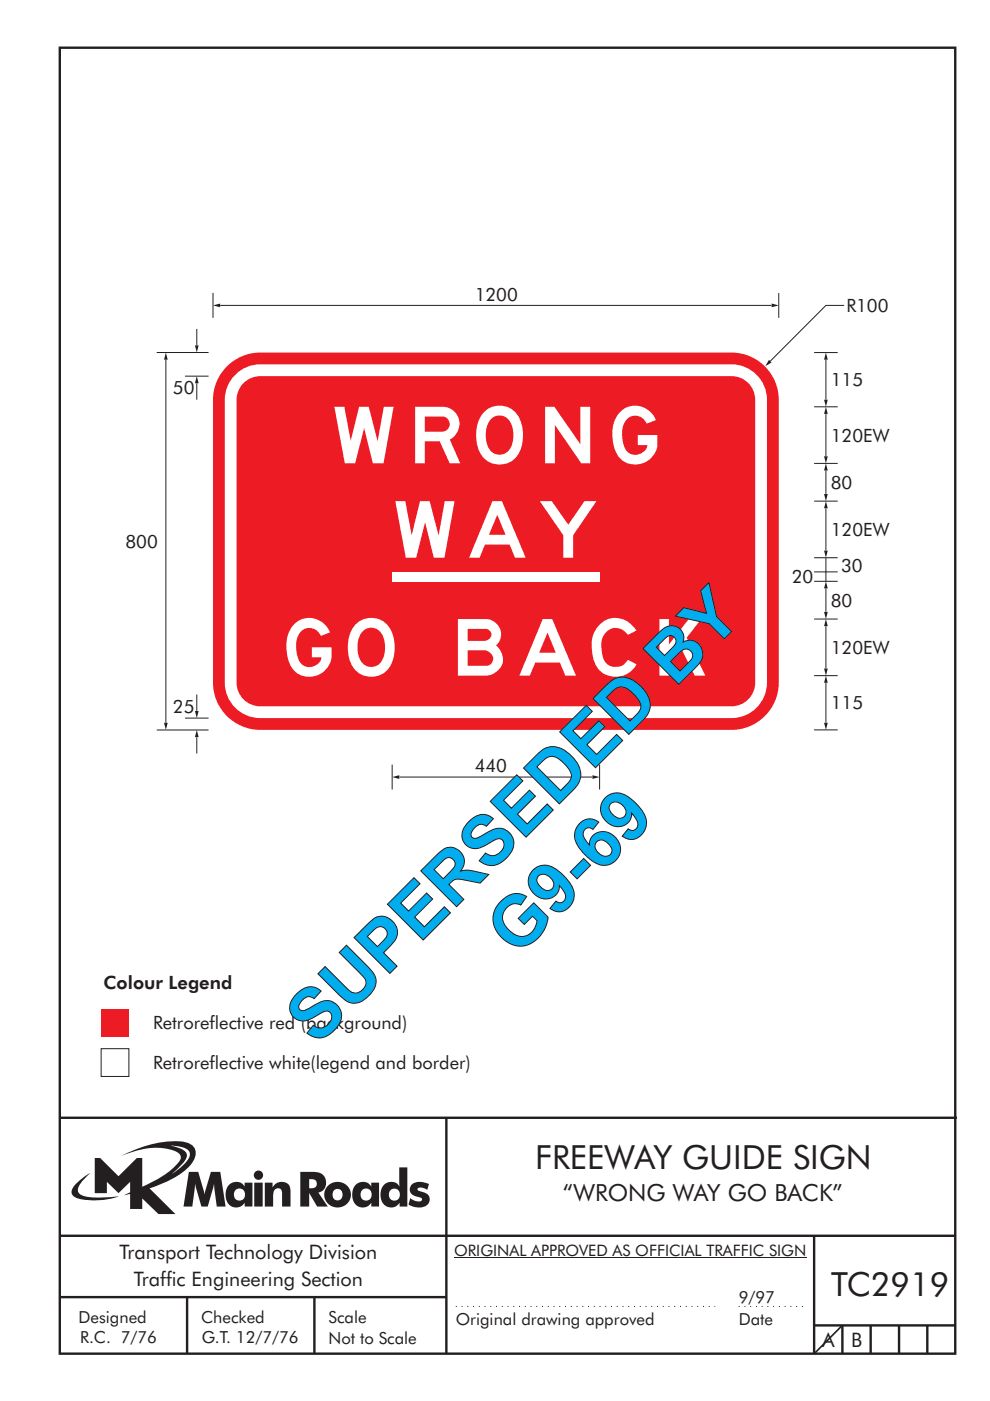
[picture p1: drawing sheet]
<svg xmlns="http://www.w3.org/2000/svg" width="210mm" height="297mm" viewBox="0 0 210 297" stroke-linecap="round" stroke-linejoin="round" font-family="sans-serif">
<g fill="none" stroke="#231f20" stroke-width=".51">
<path d="M12.7 10.1h189.9v276.9h-189.9zM12.7 237h190.3M94.7 236.9v50.1M12.7 262h190M12.7 275h82M39.7 275v12M66.7 275v12M172.7 262v25M172.7 281h30M178.7 281v6M184.7 281v6M190.7 281v6"/>
<path d="M196.7 281v6"/>
</g>
<path d="M96.7 277h55M156.7 277h14" fill="none" stroke="#231f20" stroke-width=".21" stroke-dasharray=".2 1" stroke-linecap="butt"/>
<path d="M21.5 213.9h5.8v5.9h-5.8z" fill="#ed1c24"/>
<path d="M21.5 222.3h5.8v5.9h-5.8z" fill-rule="evenodd" fill="#fff" stroke="#231f20" stroke-width=".21"/>
<path d="M36.1 242.9a5.8 5.8 0 0 1 3.9 1 1.58 1.58 0 0 1-.2 2.1l-1.1 1.2-2.3 1.8 .9-.9a6.5 6.5 0 0 0 2.3-3.2 2.43 2.43 0 0 0-2.2-1.7zM20.1 245.5v7.5h2.6v-2.4l2.4 2.4 2.5-2.4v2.2l-1.4 .6 1.4-.3v3.2h2.6v-2.2l3.4 3.3h3.6l-5.5-5.4a20.1 20.1 0 0 0 8.7-5 3.1 3.1 0 0 0 .7-3.8 3.8 3.8 0 0 0-3-1.2 25.1 25.1 0 0 0-12.4 3.1 16.1 16.1 0 0 1 11.1-1.2 1.56 1.56 0 0 1 1.4 2 17.9 17.9 0 0 1-8 5.7v-6.1h-1.2l-3.9 3.9-3.9-3.9zM16.2 250.9a1.82 1.82 0 0 0-.7 2.7 9.9 9.9 0 0 0 5.8 .9l2-.3 2-.6a22.2 22.2 0 0 1-7.7-.1 1.33 1.33 0 0 1-.8-2.2l1-1.2 1.3-1.4-1.4 .9zM65.6 250a1.13 1.13 0 0 1 1.2 .2 1.13 1.13 0 0 1 .3 1.2 1.26 1.26 0 0 1-1.5 .5zM63.7 248.5v7.3h1.9v-2.9l1.7 2.9h2.2l-2-2.9a2.25 2.25 0 0 0 1.6-2.7 2.25 2.25 0 0 0-2.6-1.7zM68.9 253.3a2.79 2.79 0 0 0 5.5 0 2.79 2.79 0 0 0-5.5 0zM70.9 252.3a1.15 1.15 0 0 1 1.8 1 1.15 1.15 0 0 1-1.8 1 1.46 1.46 0 0 1 0-2zM75.5 251.1a3.2 3.2 0 0 0 .4 4.7 2.13 2.13 0 0 0 2.9-.8v.8h1.6v-5.1h-1.7v.9a2.07 2.07 0 0 0-3.2-.5zM76.9 252.2a1.23 1.23 0 0 1 1.7 .3 1.23 1.23 0 0 1-.2 1.7 1.23 1.23 0 0 1-1.7-.1 1.55 1.55 0 0 1 .2-1.9zM84.7 247.5v4.1a2.16 2.16 0 0 0-2.3-1 2.16 2.16 0 0 0-1.6 2 2.52 2.52 0 0 0 2.6 3.4 2.11 2.11 0 0 0 1.4-1v.8h1.6v-8.3zM82.9 252.2a1.24 1.24 0 0 1 1.9 1.1 1.24 1.24 0 0 1-1.9 1 1.48 1.48 0 0 1 0-2.1zM87.4 251a1.52 1.52 0 0 0-.4 1.7 1.52 1.52 0 0 0 1.4 1 .82 .82 0 0 1 1.1 .8 2.07 2.07 0 0 1-2.5-.5l-.4 1.4a3.8 3.8 0 0 0 4 .1 1.56 1.56 0 0 0 .5-1.7 1.56 1.56 0 0 0-1.4-1.1 1.24 1.24 0 0 1-1.2-.5 1.21 1.21 0 0 1 1.7-.1l.4 .2 .4-1.3a3.7 3.7 0 0 0-3.6 0zM40.1 248.5l-1.2 7.3h1.9l.6-4.8 1.3 4.8h1.4l1.3-4.8 .6 4.8h1.9l-1.2-7.3h-2l-1.3 4.8-1.4-4.8zM48.7 251.1a3.2 3.2 0 0 0 .4 4.7 2.13 2.13 0 0 0 2.8-.8v.8h1.6v-5.1h-1.6v.9a2.07 2.07 0 0 0-3.2-.5zM50.1 252.2a1.23 1.23 0 0 1 1.6 .3 1.23 1.23 0 0 1-.2 1.7 1.23 1.23 0 0 1-1.7-.1 1.55 1.55 0 0 1 .3-1.9zM53.9 250.7v5.1h1.8v-5.1zM53.8 249.2a1 1 0 0 0 2 0 1 1 0 0 0-2 0zM56.2 250.7v5.1h1.7a5.4 5.4 0 0 1 .4-3.6 .91 .91 0 0 1 1.1-.2 .91 .91 0 0 1 .4 1.1v2.7h1.8v-2.9a2 2 0 0 0-1.4-2.3 2 2 0 0 0-2.4 1.2v-1.1z" fill-rule="evenodd" fill="#231f20"/>
<path d="M46.7 64.8h116.9M96.3 266.7h74.7" fill="none" stroke="#231f20" stroke-width=".21"/>
<path d="M178.7 281l-6 6" fill="none" stroke="#231f20" stroke-width=".35"/>
<g fill="#231f20">
<path d="M45.2 64.8l1.5-.4v.7z"/>
<path d="M163.7 64.4l1.5 .4-1.5 .3z"/>
</g>
<path d="M84.7 164.8h40.9" fill="none" stroke="#231f20" stroke-width=".21"/>
<g fill="#231f20">
<path d="M83.2 164.8l1.5-.4v.7z"/>
<path d="M125.7 164.4l1.5 .4-1.5 .3z"/>
</g>
<path d="M45.2 62.1v5.3M165.2 62.1v5.3M179 64.8h-3.8l-11.8 11.7M83.2 162.1v5.3M127.2 162.1v5.3" fill="none" stroke="#231f20" stroke-width=".21"/>
<path d="M163.1 76.3l.6 .5-1.4 .8z" fill="#231f20"/>
<g fill="none" stroke="#231f20" stroke-width=".21">
<path d="M33.2 74.7h11M35.2 76.3v76.9M39.2 79.8h5M172.7 74.8h5M172.7 98.3h5M172.7 86.3h5M172.7 106.3h5M172.7 118.3h5M172.7 123.3h5M172.7 121.3h5M172.7 131.3h5M33.2 154.8h11"/>
<path d="M39.2 152.3h5M172.7 143.3h5M172.7 154.8h5"/>
</g>
<g fill="#231f20">
<path d="M35.2 74.8l.4 1.5h-.8z"/>
<path d="M34.8 153.2h.8l-.4 1.6z"/>
</g>
<path d="M175.2 144.8v8.4" fill="none" stroke="#231f20" stroke-width=".21"/>
<g fill="#231f20">
<path d="M175.2 143.2l.4 1.6h-.8z"/>
<path d="M174.8 153.2h.8l-.4 1.6z"/>
</g>
<path d="M175.2 99.8v4.9" fill="none" stroke="#231f20" stroke-width=".21"/>
<g fill="#231f20">
<path d="M175.2 98.3l.4 1.5h-.8z"/>
<path d="M174.8 104.7h.8l-.4 1.6z"/>
</g>
<path d="M175.2 124.8v4.9" fill="none" stroke="#231f20" stroke-width=".21"/>
<g fill="#231f20">
<path d="M175.2 123.2l.4 1.6h-.8z"/>
<path d="M174.8 129.7h.8l-.4 1.5z"/>
</g>
<path d="M175.2 76.3v8.4M175.2 118.3v4.9" fill="none" stroke="#231f20" stroke-width=".21"/>
<g fill="#231f20">
<path d="M175.2 74.8l.4 1.5h-.8z"/>
<path d="M174.8 84.7h.8l-.4 1.6z"/>
</g>
<path d="M41.7 81.3v3.5" fill="none" stroke="#231f20" stroke-width=".21"/>
<path d="M41.7 79.8l.4 1.5h-.8z" fill="#231f20"/>
<path d="M41.7 147.3v3.4" fill="none" stroke="#231f20" stroke-width=".21"/>
<path d="M41.3 150.7h.8l-.4 1.6z" fill="#231f20"/>
<path d="M41.7 69.7v3.5" fill="none" stroke="#231f20" stroke-width=".21"/>
<path d="M41.3 73.2h.8l-.4 1.5z" fill="#231f20"/>
<path d="M41.7 156.3v3.5" fill="none" stroke="#231f20" stroke-width=".21"/>
<path d="M41.7 154.8l.4 1.5h-.8z" fill="#231f20"/>
<path d="M175.2 132.8v8.9" fill="none" stroke="#231f20" stroke-width=".21"/>
<g fill="#231f20">
<path d="M175.2 131.3l.4 1.5h-.8z"/>
<path d="M174.8 141.7h.8l-.4 1.6z"/>
</g>
<path d="M175.2 87.8v8.9" fill="none" stroke="#231f20" stroke-width=".21"/>
<g fill="#231f20">
<path d="M175.2 86.3l.4 1.5h-.8z"/>
<path d="M174.8 96.7h.8l-.4 1.6z"/>
</g>
<path d="M175.2 107.8v8.9" fill="none" stroke="#231f20" stroke-width=".21"/>
<g fill="#231f20">
<path d="M175.2 106.3l.4 1.5h-.8z"/>
<path d="M174.8 116.7h.8l-.4 1.6z"/>
</g>
<path d="M47.7 78.1a10 10 0 0 1 7.5-3.3h100a10 10 0 0 1 10 10v59.9a10 10 0 0 1-10 10.1h-100a10 10 0 0 1-10-10.1v-59.9a10 10 0 0 1 2.5-6.7z" fill-rule="evenodd" fill="#ed1c24"/>
<path d="M49.5 79.8a7.5 7.5 0 0 1 5.7-2.5h100a7.5 7.5 0 0 1 7.5 7.5v59.9a7.5 7.5 0 0 1-7.5 7.6h-100a7.5 7.5 0 0 1-7.5-7.6v-59.9a7.5 7.5 0 0 1 1.8-5z" fill-rule="evenodd" fill="#fff"/>
<path d="M51.4 81.5a5 5 0 0 1 3.8-1.8h100a5 5 0 0 1 5 5.1v59.9a5 5 0 0 1-5 5h-100a5 5 0 0 1-5-5v-59.9a5 5 0 0 1 1.2-3.3z" fill-rule="evenodd" fill="#ed1c24"/>
<path d="M83.2 121.3h44v2h-44z" fill="#fff"/>
<g font-size="15" fill="#00aeef">
<text x="109.7" y="203.1" transform="rotate(-45 109.7 203.1)">G9-69</text>
<text x="67.2" y="221.9" transform="rotate(-45 67.2 221.9)">SUPERSEDED BY</text>
</g>
<g font-size="12" fill="#fff">
<text x="70.9" y="98.3">WRONG</text>
<text x="83.8" y="118.3">WAY</text>
<text x="60.7" y="143.3">GO</text>
<text x="97.1" y="143.3">BACK</text>
</g>
<g font-size="7.1" fill="#231f20">
<text x="113.5" y="247.8">FREEWAY GUIDE SIGN</text>
<text x="176.3" y="274.7">TC2919</text>
</g>
<text font-size="5" fill="#231f20" x="119.4" y="254.6">“WRONG WAY GO BACK”</text>
<g font-size="4.2" fill="#231f20">
<text x="25.3" y="267">Transport Technology Division</text>
<text x="28.4" y="272.6">Traffic Engineering Section</text>
<text x="174.4" y="285.6">A</text>
<text x="180.5" y="285.7">B</text>
</g>
<g font-size="3.9" fill="#231f20">
<text x="100.7" y="63.8">1200</text>
<text x="179.5" y="66.2">R100</text>
<text x="36.7" y="83.6">50</text>
<text x="176.2" y="81.8">115</text>
<text x="176.2" y="93.6">120EW</text>
<text x="176.2" y="103.6">80</text>
<text x="176.2" y="113.6">120EW</text>
<text x="26.6" y="116.1">800</text>
<text x="167.9" y="123.6">20</text>
<text x="178.4" y="121.2">30</text>
<text x="176.2" y="128.6">80</text>
<text x="176.2" y="138.6">120EW</text>
<text x="36.7" y="151.1">25</text>
<text x="176.2" y="150.3">115</text>
<text x="100.7" y="163.8">440</text>
<text x="22" y="209.6">Colour Legend</text>
<text x="32.5" y="218.3">Retroreflective red (background)</text>
<text x="32.5" y="226.7">Retroreflective white(legend and border)</text>
</g>
<g font-size="3.5" fill="#231f20">
<text x="16.7" y="280.5">Designed</text>
<text x="42.7" y="280.5">Checked</text>
<text x="69.7" y="280.5">Scale</text>
<text x="96.7" y="281">Original drawing approved</text>
<text x="156.7" y="281">Date</text>
<text x="156.7" y="276.3">9/97</text>
<text x="17" y="284.8">R.C. 7/76</text>
<text x="42.8" y="284.8">G.T. 12/7/76</text>
<text x="69.7" y="285">Not to Scale</text>
</g>
<text font-size="3.4" fill="#231f20" x="96.3" y="266.3">ORIGINAL APPROVED AS OFFICIAL TRAFFIC SIGN</text>
</svg>
